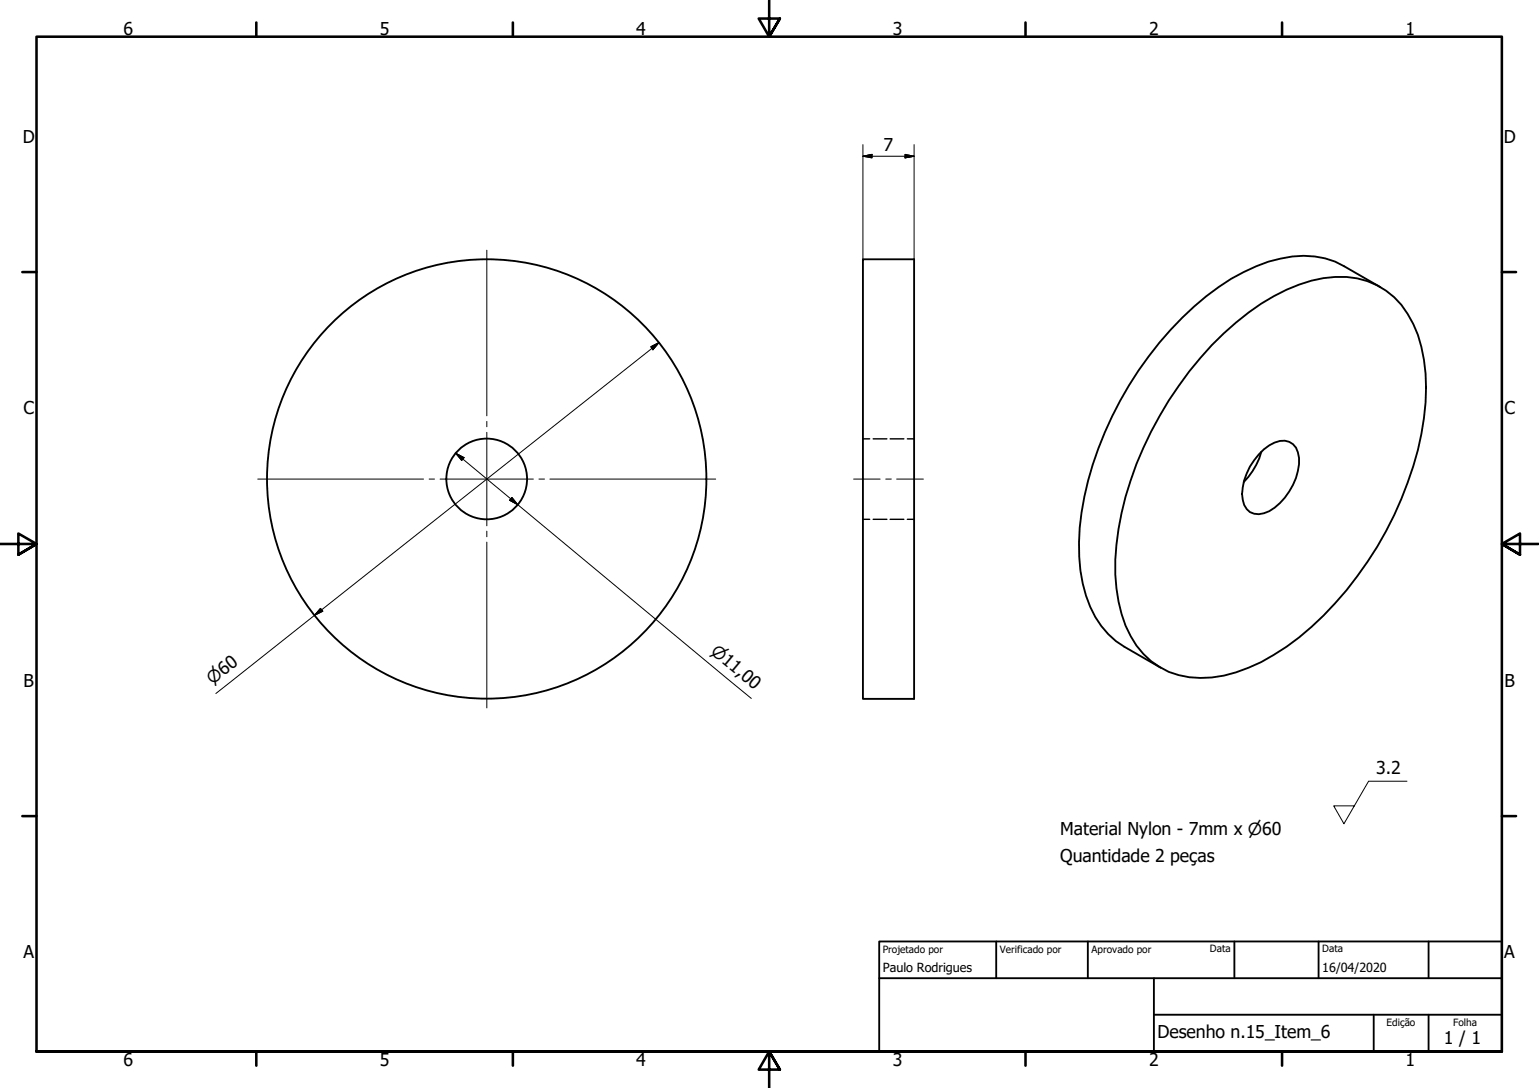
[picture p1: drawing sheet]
<svg xmlns="http://www.w3.org/2000/svg" width="420mm" height="297mm" viewBox="0 0 420 297" stroke-linecap="round" stroke-linejoin="round" font-family="sans-serif">
<g fill="none" stroke="#000" stroke-width=".51">
<path d="M235.6 70.8h14v120h-14zM376.9 78.4l-9.9-5.7a23.4 23.4 0 0 0-17.4-2.1 53 53 0 0 0-23.6 13.1 98.1 98.1 0 0 0-30.7 56.2 48.8 48.8 0 0 0 2.3 25.8 23.2 23.2 0 0 0 9.4 10.9l9.9 5.7M330.8 94.2a66.4 66.4 0 0 1 23.8-16.5 28.1 28.1 0 0 1 18.7-.9 21.4 21.4 0 0 1 12.5 11.6 45.2 45.2 0 0 1 2.9 25.8 96.2 96.2 0 0 1-37.5 62.4 45.5 45.5 0 0 1-20.4 8.4 21.8 21.8 0 0 1-23.5-14.2 48.9 48.9 0 0 1-1.9-26.4 98.8 98.8 0 0 1 25.4-50.2zM343.7 124.1a9.8 9.8 0 0 1 7.1-3.8 4.1 4.1 0 0 1 3.5 3.2 14.7 14.7 0 0 1-3.5 12.4 11.3 11.3 0 0 1-7.1 4.5 4.1 4.1 0 0 1-4.4-4 15.4 15.4 0 0 1 4.4-12.3zM344.4 123.3a18.6 18.6 0 0 1-4.9 8.3"/>
<circle cx="132.9" cy="130.8" r="60"/>
<circle cx="132.9" cy="130.8" r="11"/>
</g>
<!-- layer: Oculto (ISO) -->
<path d="M235.6 119.8h1.8M238.4 119.8h3.7M243 119.8h3.8M247.7 119.8h1.9M235.6 141.8h1.8M238.4 141.8h3.7M243 141.8h3.8M247.7 141.8h1.9" fill="none" stroke="#000" stroke-width=".38"/>
<!-- layer: Borda (ISO) -->
<g fill="none" stroke="#000" stroke-width=".7">
<path d="M70 6.1v3.9M140 6.1v3.9M210 0v10l-2.9-4.9h5.8l-2.9 4.9 2.9-4.9M280 6.1v3.9M350 6.1v3.9M6.1 74.3h3.9M410 74.3h3.9M0 148.5h10l-5-2.8v5.7l5-2.9-5 2.9M420 148.5h-10l5-2.8v5.7l-5-2.9 5 2.9M6.1 222.8h3.9M410 222.8h3.9M10 287.1v-277.1h400v277.1h-400h400"/>
<path d="M70 287.1v3.8M140 287.1v3.8M212.9 292l-2.9-4.9 2.9 4.9h-5.8l2.9-4.9v9.9M280 287.1v3.8M350 287.1v3.8"/>
</g>
<path d="M240 257h170v30.1h-170zM272 257v10.1M297 257v10.1M337 257v10.1M360 257v10.1M390 257v10.1M240 267.1h170M315 277h95M315 267.1v20M375 277v10.1M390 277v10.1" fill="none" stroke="#000" stroke-width=".51"/>
<!-- layer: Marca de centro (ISO) -->
<path d="M132.9 68.3v45.2M132.9 115v1.5M132.9 118v25.6M70.4 130.8h45.2M117.2 130.8h1.4M120.1 130.8h25.5M147.1 130.8h1.6M150.1 130.8h45.3M132.9 145v1.5M132.9 148v45.3" fill="none" stroke="#000" stroke-width=".27"/>
<!-- layer: Linha de centro (ISO) -->
<path d="M233 130.8h7.3M241.8 130.8h1.5M244.8 130.8h7.3" fill="none" stroke="#000" stroke-width=".27"/>
<path d="M235.6 39.5v31.3M249.6 39.5v31.3M235.6 42.7l2.5-.6v1zM235.6 42.7h14M247.1 42.1l2.5 .6-2.5 .4zM177.7 94.7l2.2-1.2-1.7 2zM179.9 93.5l-121 95.8M124.4 123.7l2.3 1.3-.7 .7zM124.4 123.7l80.7 67M139.8 135.8l1.6 2-2.3-1.2zM87.5 166.1l.6 .8-2.2 1.1z" fill="none" stroke="#000" stroke-width=".27"/>
<path d="M235.6 42.7l2.5-.6zM235.6 42.7l2.5-.6v1zM247.1 43.1l2.5-.4zM247.1 42.1l2.5 .6-2.5 .4zM179.9 93.5l-1.7 2zM177.7 94.7l2.2-1.2-1.7 2zM124.4 123.7l2.3 1.3zM124.4 123.7l2.3 1.3-.7 .7zM139.1 136.6l2.3 1.2zM139.8 135.8l1.6 2-2.3-1.2zM87.5 166.1l-1.6 1.9zM87.5 166.1l.6 .8-2.2 1.1z" fill="#000" stroke="#000" stroke-width=".27"/>
<path d="M384.1 213.3h-10.5l-6.7 11.6-2.8-4.9h5.7" fill="none" stroke="#000" stroke-width=".27"/>
<g font-size="4.8">
<text x="33.7" y="9.6">6</text>
<text x="103.7" y="9.6">5</text>
<text x="173.7" y="9.6">4</text>
<text x="243.7" y="9.6">3</text>
<text x="313.7" y="9.6">2</text>
<text x="383.7" y="9.6">1</text>
<text x="6.2" y="38.9">D</text>
<text x="241.2" y="41.1">7</text>
<text x="410.5" y="38.9">D</text>
<text x="6.4" y="113.1">C</text>
<text x="410.7" y="113.1">C</text>
<text x="6.4" y="187.4">B</text>
<text x="410.7" y="187.4">B</text>
<text x="375.7" y="211.2">3.2</text>
<text x="289.4" y="228.1">Material Nylon - 7mm x ⌀60</text>
<text x="289.4" y="235.3">Quantidade 2 peças</text>
<text x="6.4" y="261.7">A</text>
<text x="410.7" y="261.7">A</text>
<text x="316" y="283.5">Desenho n.15_Item_6</text>
<text x="394.2" y="285">1 / 1</text>
<text x="33.7" y="290.9">6</text>
<text x="103.7" y="290.9">5</text>
<text x="173.7" y="290.9">4</text>
<text x="243.7" y="290.9">3</text>
<text x="313.7" y="290.9">2</text>
<text x="383.7" y="290.9">1</text>
</g>
<g font-size="4.6">
<text x="193.8" y="178.2" transform="rotate(40 193.8 178.2)">⌀11,00</text>
<text x="58" y="187" transform="rotate(-38 58 187)">⌀60</text>
</g>
<g font-size="3.4">
<text x="241" y="265.4">Paulo Rodrigues</text>
<text x="361" y="265.5">16/04/2020</text>
</g>
<g font-size="2.7">
<text x="241" y="260.1">Projetado por</text>
<text x="273" y="260.1">Verificado por</text>
<text x="298" y="260.1">Aprovado por</text>
<text x="330.3" y="260">Data</text>
<text x="361" y="260">Data</text>
<text x="378.5" y="280.2">Edição</text>
<text x="396.7" y="280.1">Folha</text>
</g>
</svg>
